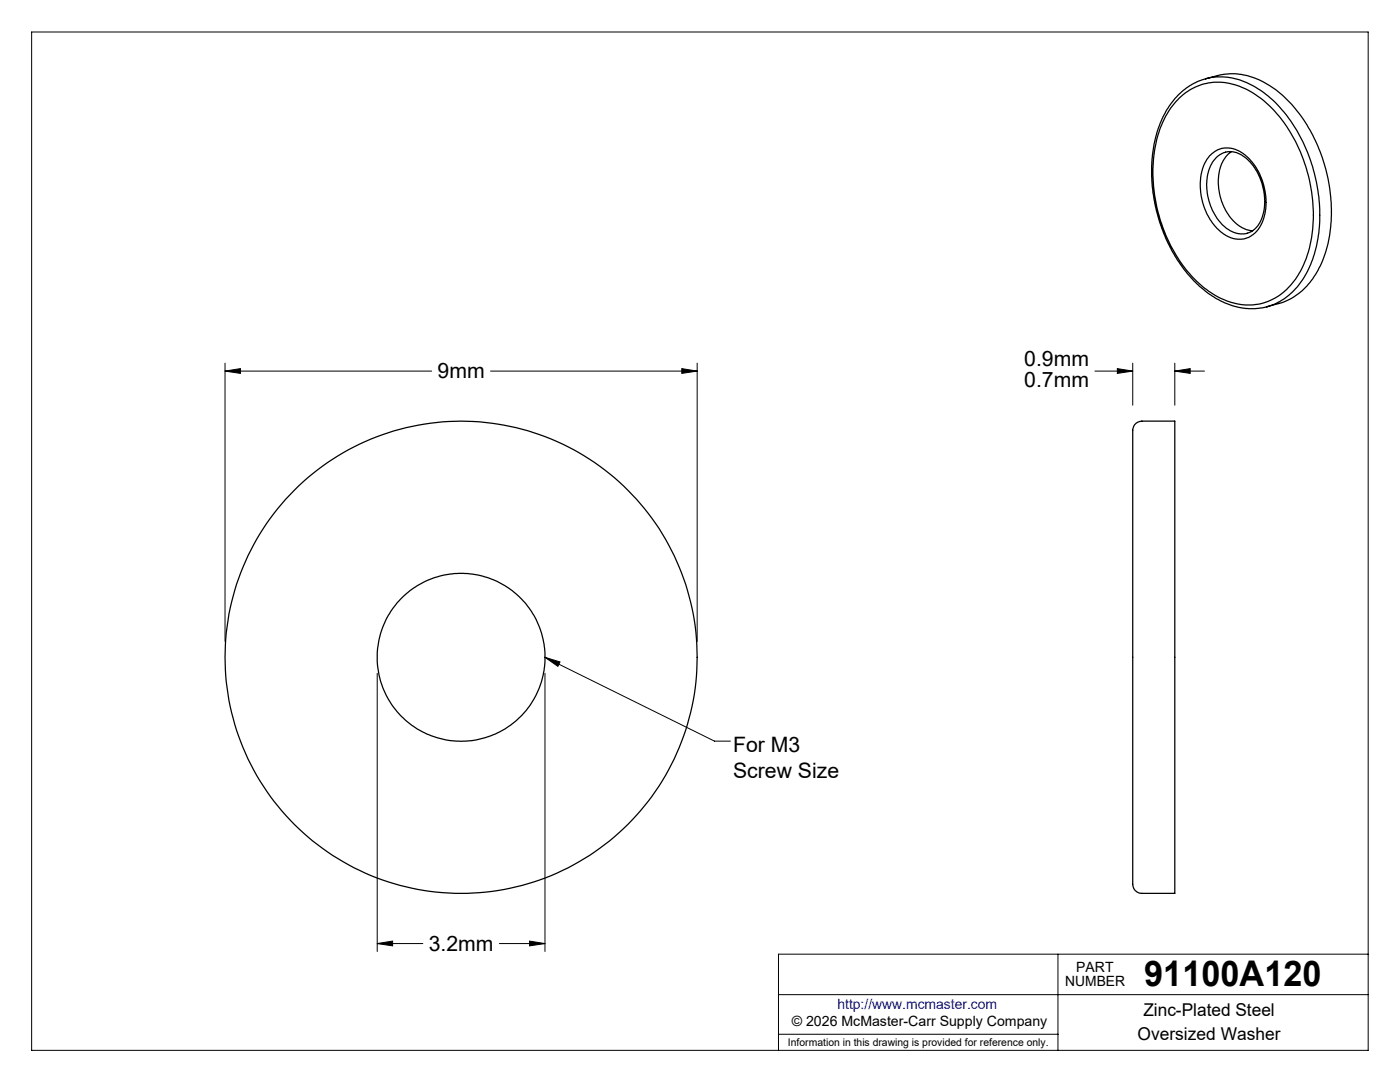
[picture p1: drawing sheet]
<svg xmlns="http://www.w3.org/2000/svg" width="279mm" height="216mm" viewBox="0 0 279 216" stroke-linecap="round" stroke-linejoin="round" font-family="sans-serif">
<g fill="none" stroke="#000" stroke-width=".2">
<path d="M6.3 6.4h266.7v203.2h-266.7zM44.9 74l3.1-.4v.9zM44.9 72.5v55.5M44.9 74h41.2M97.9 74h41.2M136.1 73.6l3 .4-3 .5zM139.1 72.5v55.5M218.5 74h7.6M223 73.6l3.1 .4-3.1 .5zM226.1 72.5v8.4M234.5 74l3-.4v.9zM234.5 74h5.9"/>
<path d="M234.5 72.5v8.4M75.3 134.3v55.6M108.8 131.2l3 .9-.5 .9zM108.8 134.3v55.6M108.8 131.2l33.8 16.7h3.2M75.3 188.3l3.1-.5v.9zM75.3 188.3h9.1M99.7 188.3h9.1M105.7 187.8l3.1 .5-3.1 .4zM155.4 198.5h117.6M211.1 190.4v19.2M273 190.4h-117.6v19.2"/>
<path d="M155.4 206.4h55.7"/>
</g>
<g fill="none" stroke="#000" stroke-width=".25">
<path d="M235.4 19.5a11.4 11.4 0 0 1 13.6-1.5 25.3 25.3 0 0 1 11.3 14.6 28.2 28.2 0 0 1-.3 20.7 12.2 12.2 0 0 1-10.2 7.6 15.3 15.3 0 0 1-11.4-5.2 30.8 30.8 0 0 1-6.9-29.9 16.8 16.8 0 0 1 3.9-6.3zM240.7 15.7l2.3-.6a13.4 13.4 0 0 1 11.2 2.5 29.5 29.5 0 0 1 10.8 18.1 27.3 27.3 0 0 1-2.2 18.7 12.7 12.7 0 0 1-7.6 6.2l-2.4 .6M240.7 15.7l-2.8 1.1-2.5 1.9-2 2.4-1.8 3.4-.7 1.9-.6 2.3-.5 4.3 .1 4.1 .9 4.8 1.4 4.5 1.7 3.7 2.4 3.7 3 3.3 1.8 1.4 1.8 1.2 3.1 1.3 3.2 .6 2-.1 1.7-.3M240.7 15.7a13.6 13.6 0 0 1 12 3.2 30.4 30.4 0 0 1 10.2 18.6 26.7 26.7 0 0 1-2.4 17.5 12.8 12.8 0 0 1-7.6 6.2M241.4 31a5.1 5.1 0 0 1 7.5 .3l.6 .6a12.3 12.3 0 0 1 2.1 13.1 4.8 4.8 0 0 1-7.7 1.5l-.3-.3a12.2 12.2 0 0 1-3-13.9zM242.8 31.4l.9-.6a4.6 4.6 0 0 1 5.6 1.4l1.1 1.2 1 2 .8 2.8 .2 1.8-.2 2.1-.6 2-.8 1.2-.7 .7-.8 .4a5 5 0 0 1-5.4-1.6l-1-1.2-1.3-2.5-.7-2.7-.1-2.2a7.4 7.4 0 0 1 2-4.8zM245.7 30.3a7.6 7.6 0 0 0-2.5 7.2l.5 2.2a8.4 8.4 0 0 0 5.8 6.3h.5M226.5 84.7l.5-.5 .8-.2h6.7v94.3h-6.6a1.98 1.98 0 0 1-1.8-2.6v-88.8a3 3 0 0 1 .4-2.2z"/>
<circle cx="92" cy="131.2" r="16.7"/>
<circle cx="92" cy="131.1" r="47.1"/>
</g>
<path d="M75.3 188.3l3.1-.5v.9zM105.7 187.8l3.1 .5-3.1 .4zM44.9 74l3.1-.4v.9zM136.1 73.6l3 .4-3 .5zM108.8 131.2l3 .9-.5 .9zM223 73.6l3.1 .4-3.1 .5zM234.5 74l3-.4v.9z" fill="#000"/>
<text font-size="7.1" x="228.3" y="196.8">91100A120</text>
<g font-size="4.2">
<text x="87.3" y="75.4">9mm</text>
<text x="204.4" y="73.1">0.9mm</text>
<text x="204.4" y="77.3">0.7mm</text>
<text x="146.3" y="150">For M3</text>
<text x="146.3" y="155.2">Screw Size</text>
<text x="85.6" y="189.7">3.2mm</text>
</g>
<g font-size="3.5">
<text x="228.2" y="202.8">Zinc-Plated Steel</text>
<text x="227" y="207.5">Oversized Washer</text>
</g>
<g font-size="2.8">
<text x="212.6" y="196.8">NUMBER</text>
<text x="214.8" y="194">PART</text>
<text x="158" y="204.8">© 2026 McMaster-Carr Supply Company</text>
</g>
<text font-size="2.8" fill="#00f" x="167.1" y="201.4">http://www.mcmaster.com</text>
<text font-size="2.1" x="157.3" y="208.6">Information in this drawing is provided for reference only.</text>
</svg>
